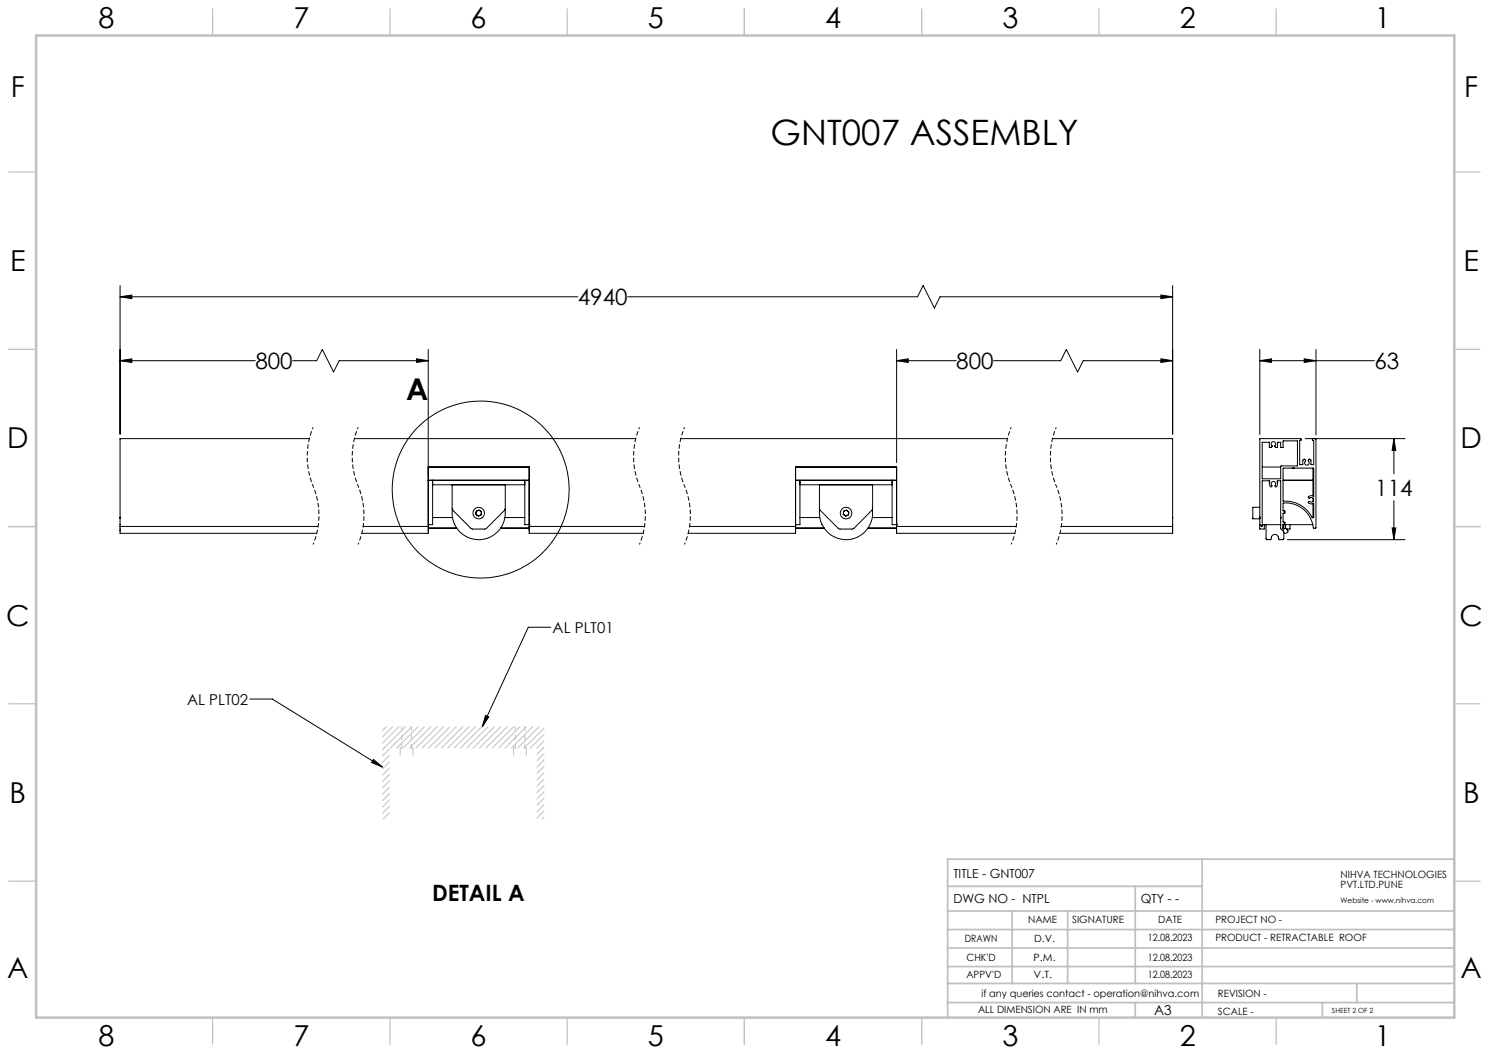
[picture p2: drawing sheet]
<svg xmlns="http://www.w3.org/2000/svg" width="420mm" height="297mm" viewBox="0 0 420 297" stroke-linecap="round" stroke-linejoin="round" font-family="sans-serif">
<g fill="none" stroke="#000" stroke-width=".28">
<path d="M33.9 83.7l3.3-.5v1zM33.9 80.5v41.9M33.9 83.7h129.1M120.8 98.6v50.4M177.1 83.7h81.7l1.6-3.2 3.2 6.4 1.5-3.2h65.7M252.9 98.6v31.9M327.4 83.2l3.4 .5-3.4 .5zM330.8 80.5v41.9M355.4 98.6v24M371.2 98.6v24.1M33.9 101.7l3.3-.5v1zM33.9 101.7h38.1"/>
<path d="M82.5 101.7h6.8l1.6-3.1 3.2 6.3 1.6-3.2h25.1M117.5 101.2l3.3 .5-3.3 .5zM252.9 101.7l3.3-.5v1zM252.9 101.7h16.8M280.2 101.7h19l1.6-3.1 3.2 6.3 1.5-3.2h25.3M327.4 101.2l3.4 .5-3.4 .5zM355.4 101.7l3.3-.5v1zM355.4 101.7h32.3M367.9 101.2l3.3 .5-3.3 .5zM87.2 123.7h-53.3v22.4M99.9 123.7h79.4M120.8 135.5h28.5"/>
<path d="M120.8 131.7h28.5v17.3M122 135.5v12.5h-1.2M122 136.7h26M127.5 136.7l.1 7 5.6 5.5h3.6l.4-.2 5.3-5.2v-7.1M148 135.5v12.5h1.3M192 123.7h92.2M224.4 135.5h28.5M225.6 135.5v12.5h-1.2M225.6 136.7h26M231.1 136.7l.1 6.9 5.6 5.6 3.9-.1 5.3-5.2 .1-7.2M251.6 135.5v12.5h1.3M296.9 123.7h33.9v22.4"/>
<path d="M356 124.7h2l.1 1.5h.5l.2-.3a.71 .71 0 0 1-.1-1.1 .71 .71 0 0 1 1 0 .71 .71 0 0 1-.1 1.1l.2 .3h.5l.1-1.4 .8-.1v1.5h.7l.1-1.8h3.9l.1 7h-4.6l-.2 3.6h-5.1zM356 131.7h5.2M361.9 132.1h8.7v7.9a.85 .85 0 0 0-.9-.2 .85 .85 0 0 0-.6 .7 .74 .74 0 0 1 1.2 0 .74 .74 0 0 1-.2 1.1l-.7-.1a.25 .25 0 0 0-.3 0 .25 .25 0 0 0 0 .3 1.17 1.17 0 0 0 1.5 .1v4l-.3 .1a8.9 8.9 0 0 0-8.4-4.7zM361.9 135.5h8.4M364.7 132h.1M368.2 123.7h28.1M370.3 123.7l-.1 .5 .4 .1v6.7h-.8l-.2-1.4-.4-.1-.2 .4a.71 .71 0 0 1 .2 1.1 .71 .71 0 0 1-1.1 0 .71 .71 0 0 1 .2-1.1l-.2-.4-.5 .1-.1 1.4h-.9v-6.7l.4-.1-.1-.5-11.5 .1v25.4h1.2v-1.2M370.3 132v7.9M370.9 123.7l.3 .2v25l-.6 .1a7.9 7.9 0 0 0-8.7-7v2.1l.5 .1v.5l-.5 .1v2.4l.5 .1v.5l-.6 .2M393.2 123.7l.5 3.3h-1zM393.2 123.7v9.9M33.9 146.1v4.3h55.4"/>
<path d="M33.9 148.4l55.8 .1M33.9 146.1h.1M120.8 148h.1M120.8 148.4l-18.4 .1M120.8 149v1.4h-18.8M120.8 149h8M120.8 148.9h8M122 146h5.6M127.6 143.7a7.5 7.5 0 0 0 7.4 8.5 7.5 7.5 0 0 0 7.5-8.5M134.3 144.2l.8-.3 .7 .5-.1 .8-.8 .4-.7-.5zM141.2 149h8.1M141.2 148.9h8.1"/>
<path d="M142.4 146h5.6M149.3 148h.1M149.3 148.4l32.5 .1M149.3 149v1.4h32.1M224.4 148h.1M224.4 148.4l-29.9 .1M224.4 149v1.4h-30.3M224.4 149v-17.3h28.5v17.3M224.4 149h8.1M224.4 148.9h8M225.6 146h5.6M231.2 143.7a7.5 7.5 0 0 0 7.4 8.5 7.5 7.5 0 0 0 7.5-8.5"/>
<path d="M237.9 144.2l.9-.3 .6 .5-.1 .8-.8 .4-.7-.5zM244.8 149h8.1M244.8 148.9h8.1M246 146h5.6M252.9 148h.1M252.9 148.4l33.7 .1M252.9 149v1.4h33.3M330.8 146.1v4.3h-31.9M330.8 148.4l-31.5 .1M330.8 146.1h.1M355.4 143.1h-2v3.2h2M355.4 145.8v.3"/>
<path d="M355.4 147.9v.1M355.4 148h.1M355.4 148l.6 .4v-12.8l2.1 .1a1.37 1.37 0 0 0 .5 1.6l.2-.1a.92 .92 0 0 1 .4-1.4 .73 .73 0 0 1 .6 .5 .73 .73 0 0 1-.2 .8v.1a.39 .39 0 0 0 .5 .1 .39 .39 0 0 0 .2-.5v-1.1l.9-.1v13.4l.2 .3 .5 .3a.73 .73 0 0 0 1.2 .6l.2-.4-.3-.6M355.4 146.1v.1M355.4 146.1h.1M356 148h5.2M357.1 148v4.1h1.4a1.17 1.17 0 0 1 1.1-1.4 1.17 1.17 0 0 1 1.2 1.4h1.3v-1.9M361.8 148l.1 1.2 .9-.2 .2 .2M361.8 148h8.5M362.1 148v1.2M362.6 148v1M363.1 152.2h33.2"/>
<path d="M363.9 148v1.2h-.9M370.3 140.5v1M370.3 142.1v3.9M392.7 148.9h1l-.5 3.3zM393.2 141.2v11M155.4 176.9h-6.4l-13 28.1M70.4 197.2h6.4l31.1 19.2M105.3 214.2l2.6 2.2-3.1-1.4zM136.9 201.8l1 .4-1.9 2.8z"/>
<circle cx="135.6" cy="138.1" r="25"/>
<circle cx="135" cy="144.7" r=".76"/>
<circle cx="135" cy="144.7" r="1.62"/>
<circle cx="238.7" cy="144.7" r=".74"/>
<circle cx="238.7" cy="144.7" r="1.63"/>
</g>
<path d="M88.3 120.5a21.5 21.5 0 0 0 0 16.5M88.3 137a21.5 21.5 0 0 1 0 16.6M101 120.5a21.5 21.5 0 0 0 0 16.5M101 137a21.5 21.5 0 0 1 0 16.6M180.4 120.5a21.5 21.5 0 0 0 0 16.5M180.4 137a21.5 21.5 0 0 1 0 16.6M193.1 120.5a21.5 21.5 0 0 0 0 16.5M193.1 137a21.5 21.5 0 0 1 0 16.6M285.2 120.5a21.5 21.5 0 0 0 0 16.5M285.2 137a21.5 21.5 0 0 1 0 16.6M297.9 120.5a21.5 21.5 0 0 0 0 16.5M297.9 137a21.5 21.5 0 0 1 0 16.6" fill="none" stroke="#000" stroke-width=".28" stroke-dasharray="1.3 .6" stroke-dashoffset=".7" stroke-linecap="butt"/>
<path d="M113.3 205v6M116 205v6M145.3 205v6M148 205v6" fill="none" stroke="#c0c0c0" stroke-width=".28" stroke-dasharray="15.2 1.3 1.3 1.3" stroke-dashoffset="14.1"/>
<path d="M112.9 211v2M113.3 211h-.4M116 211h.5M116.5 211v2M144.9 211v2M145.3 211h-.4M148 211h.5M148.5 211v2" fill="none" stroke="#c0c0c0" stroke-width=".28" stroke-dasharray="15.2 1.3 1.3 1.3"/>
<g fill="none" stroke="#c0c0c0" stroke-width=".28">
<path d="M108.9 205l-1 1.1M109.9 211.2l-2 2.1M109.9 213l-2 2M109.9 214.8l-2 2M109.9 216.6l-2 2M109.9 218.4l-2 2M110.7 205l-2.8 2.9M112.5 205l-4.6 4.7M114.3 205l-6.4 6.5M116.1 205l-6 6M117.9 205l-6 6M119.7 205l-6 6"/>
<path d="M121.5 205l-6 6M123.3 205l-6 6M125.1 205l-6 6M126.9 205l-6 6M128.7 205l-6 6M130.5 205l-6 6M132.3 205l-6 6M134.1 205l-6 6M135.9 205l-6 6M137.7 205l-6 6M139.5 205l-6 6M141.3 205l-6 6"/>
<path d="M143.1 205l-6 6M144.9 205l-6 6M146.6 205l-5.9 6M148.4 205l-5.9 6M150.2 205l-5.9 6M152 205l-6 6M153.5 205.4l-5.7 5.6M153.5 207.2l-3.9 3.8M153.5 209l-2.1 2M153.5 210.7l-2 2.1M153.5 212.5l-2 2.1M153.5 214.3l-2 2.1"/>
<path d="M153.5 216.1l-2 2.1M153.5 217.9l-2 2.1M153.5 219.7l-2 2.1M109.9 225.6l-2 2M109.9 227.4l-2 2M109.9 229.2l-1.8 1.8M109.9 220.2l-2 2M109.9 222l-2 2M109.9 223.8l-2 2M153.5 221.5l-2 2.1M153.5 223.3l-2 2.1M153.5 225.1l-2 2"/>
<path d="M153.5 226.9l-2 2M153.5 228.7l-2 2M153.5 230.5l-.5 .5"/>
</g>
<g fill="none" stroke="#c0c0c0" stroke-width=".35">
<path d="M60 2.5v7.5M110 2.5v7.5M160 2.5v7.5M210 2.5v7.5M260 2.5v7.5M310 2.5v7.5M360 2.5v7.5M2.5 48.5h7.5M410 48.5h7.5M2.5 98.5h7.5M410 98.5h7.5M2.5 148.5h7.5"/>
<path d="M410 148.5h7.5M2.5 198.5h7.5M410 198.5h7.5M2.5 248.5h7.5M410 248.5h7.5M60 287v7.5M110 287v7.5M160 287v7.5M210 287v7.5M260 287v7.5M310 287v7.5M360 287v7.5"/>
</g>
<g fill="none" stroke="#c0c0c0" stroke-width=".5">
<path d="M267.3 257h142.7M267.3 250h71.8M285.5 257v20.4M301.2 257v20.4M320.2 250v27.4M339.1 242.3v44.7M410 242.3h-142.7v44.7M267.3 272.6h142.9M267.3 267.4h142.9M267.3 262.2h142.9M267.3 277.4h142.9M382.7 277.4v5.4"/>
<path d="M267.3 282.8h142.7M320.2 282.8v4.2M373 282.8v4.2"/>
</g>
<path d="M10.2 10h400v277h-400z" fill="none" stroke="#c0c0c0" stroke-width=".7"/>
<g fill="#000">
<path d="M355.4 101.7l3.3-.5v1zM367.9 101.2l3.3 .5-3.3 .5zM392.7 148.9h1l-.5 3.3zM393.2 123.7l.5 3.3h-1zM327.4 83.2l3.4 .5-3.4 .5zM33.9 83.7l3.3-.5v1zM117.5 101.2l3.3 .5-3.3 .5zM33.9 101.7l3.3-.5v1zM327.4 101.2l3.4 .5-3.4 .5zM252.9 101.7l3.3-.5v1z"/>
<path d="M136.9 201.8l1 .4-1.9 2.8zM105.3 214.2l2.6 2.2-3.1-1.4z"/>
</g>
<text font-size="9.9" x="217.3" y="41">GNT007 ASSEMBLY</text>
<text font-size="8.5" x="114.5" y="112.9">A</text>
<g font-size="8.1">
<text x="27.8" y="8">8</text>
<text x="82.8" y="8">7</text>
<text x="132.8" y="8">6</text>
<text x="182.8" y="8">5</text>
<text x="232.8" y="8">4</text>
<text x="282.8" y="8">3</text>
<text x="332.8" y="8">2</text>
<text x="387.8" y="8">1</text>
<text x="3" y="27.2">F</text>
<text x="413" y="27.2">F</text>
<text x="2.8" y="76.5">E</text>
<text x="412.8" y="76.5">E</text>
<text x="2" y="126.5">D</text>
<text x="412" y="126.5">D</text>
<text x="1.7" y="176.5">C</text>
<text x="411.7" y="176.5">C</text>
<text x="2.7" y="226.5">B</text>
<text x="412.7" y="226.5">B</text>
<text x="2" y="275.7">A</text>
<text x="412" y="275.7">A</text>
<text x="27.8" y="295">8</text>
<text x="82.8" y="295">7</text>
<text x="132.8" y="295">6</text>
<text x="182.8" y="295">5</text>
<text x="232.8" y="295">4</text>
<text x="282.8" y="295">3</text>
<text x="332.8" y="295">2</text>
<text x="387.8" y="295">1</text>
</g>
<g font-size="6.3">
<text x="163" y="86.1">4940</text>
<text x="72" y="104.1">800</text>
<text x="269.7" y="104.1">800</text>
<text x="387.7" y="104.1">63</text>
<text x="387.9" y="139.8">114</text>
<text x="121.9" y="254">DETAIL A</text>
</g>
<g font-size="4.2">
<text x="155.9" y="178.5">AL PLT01</text>
<text x="52.8" y="198.7">AL PLT02</text>
</g>
<text font-size="3.9" x="325.5" y="286.4">A3</text>
<g font-size="3.5">
<text x="268.9" y="247.6">TITLE - GNT007</text>
<text x="268.9" y="254.8">DWG NO - NTPL</text>
<text x="321.8" y="254.8">QTY - -</text>
</g>
<g font-size="2.8">
<text x="378.1" y="247.6">NIHVA TECHNOLOGIES</text>
<text x="378.1" y="250.4">PVT.LTD.PUNE</text>
<text x="290" y="260.4">NAME</text>
<text x="302.4" y="260.5">SIGNATURE</text>
<text x="326.7" y="260.5">DATE</text>
<text x="342.8" y="260.5">PROJECT NO -</text>
<text x="272.2" y="265.7">DRAWN</text>
<text x="291.7" y="265.7">D.V.</text>
<text x="323.8" y="265.5">12.08.2023</text>
<text x="342.8" y="265.5">PRODUCT - RETRACTABLE ROOF</text>
<text x="272.6" y="271.1">CHK'D</text>
<text x="272.6" y="275.8">APPV'D</text>
<text x="291.6" y="271.1">P.M.</text>
<text x="291.6" y="275.8">V.T.</text>
<text x="323.8" y="271.1">12.08.2023</text>
<text x="323.8" y="275.8">12.08.2023</text>
<text x="276.8" y="281.1">if any queries contact - operation@nihva.com</text>
<text x="343.5" y="281.1">REVISION -</text>
<text x="275.9" y="285.6">ALL DIMENSION ARE IN mm</text>
<text x="343.5" y="286.4">SCALE -</text>
</g>
<text font-size="2.1" x="378.1" y="254.8">Website - www.nihva.com</text>
<text font-size="2" x="375.7" y="285.6">SHEET 2 OF 2</text>
</svg>
